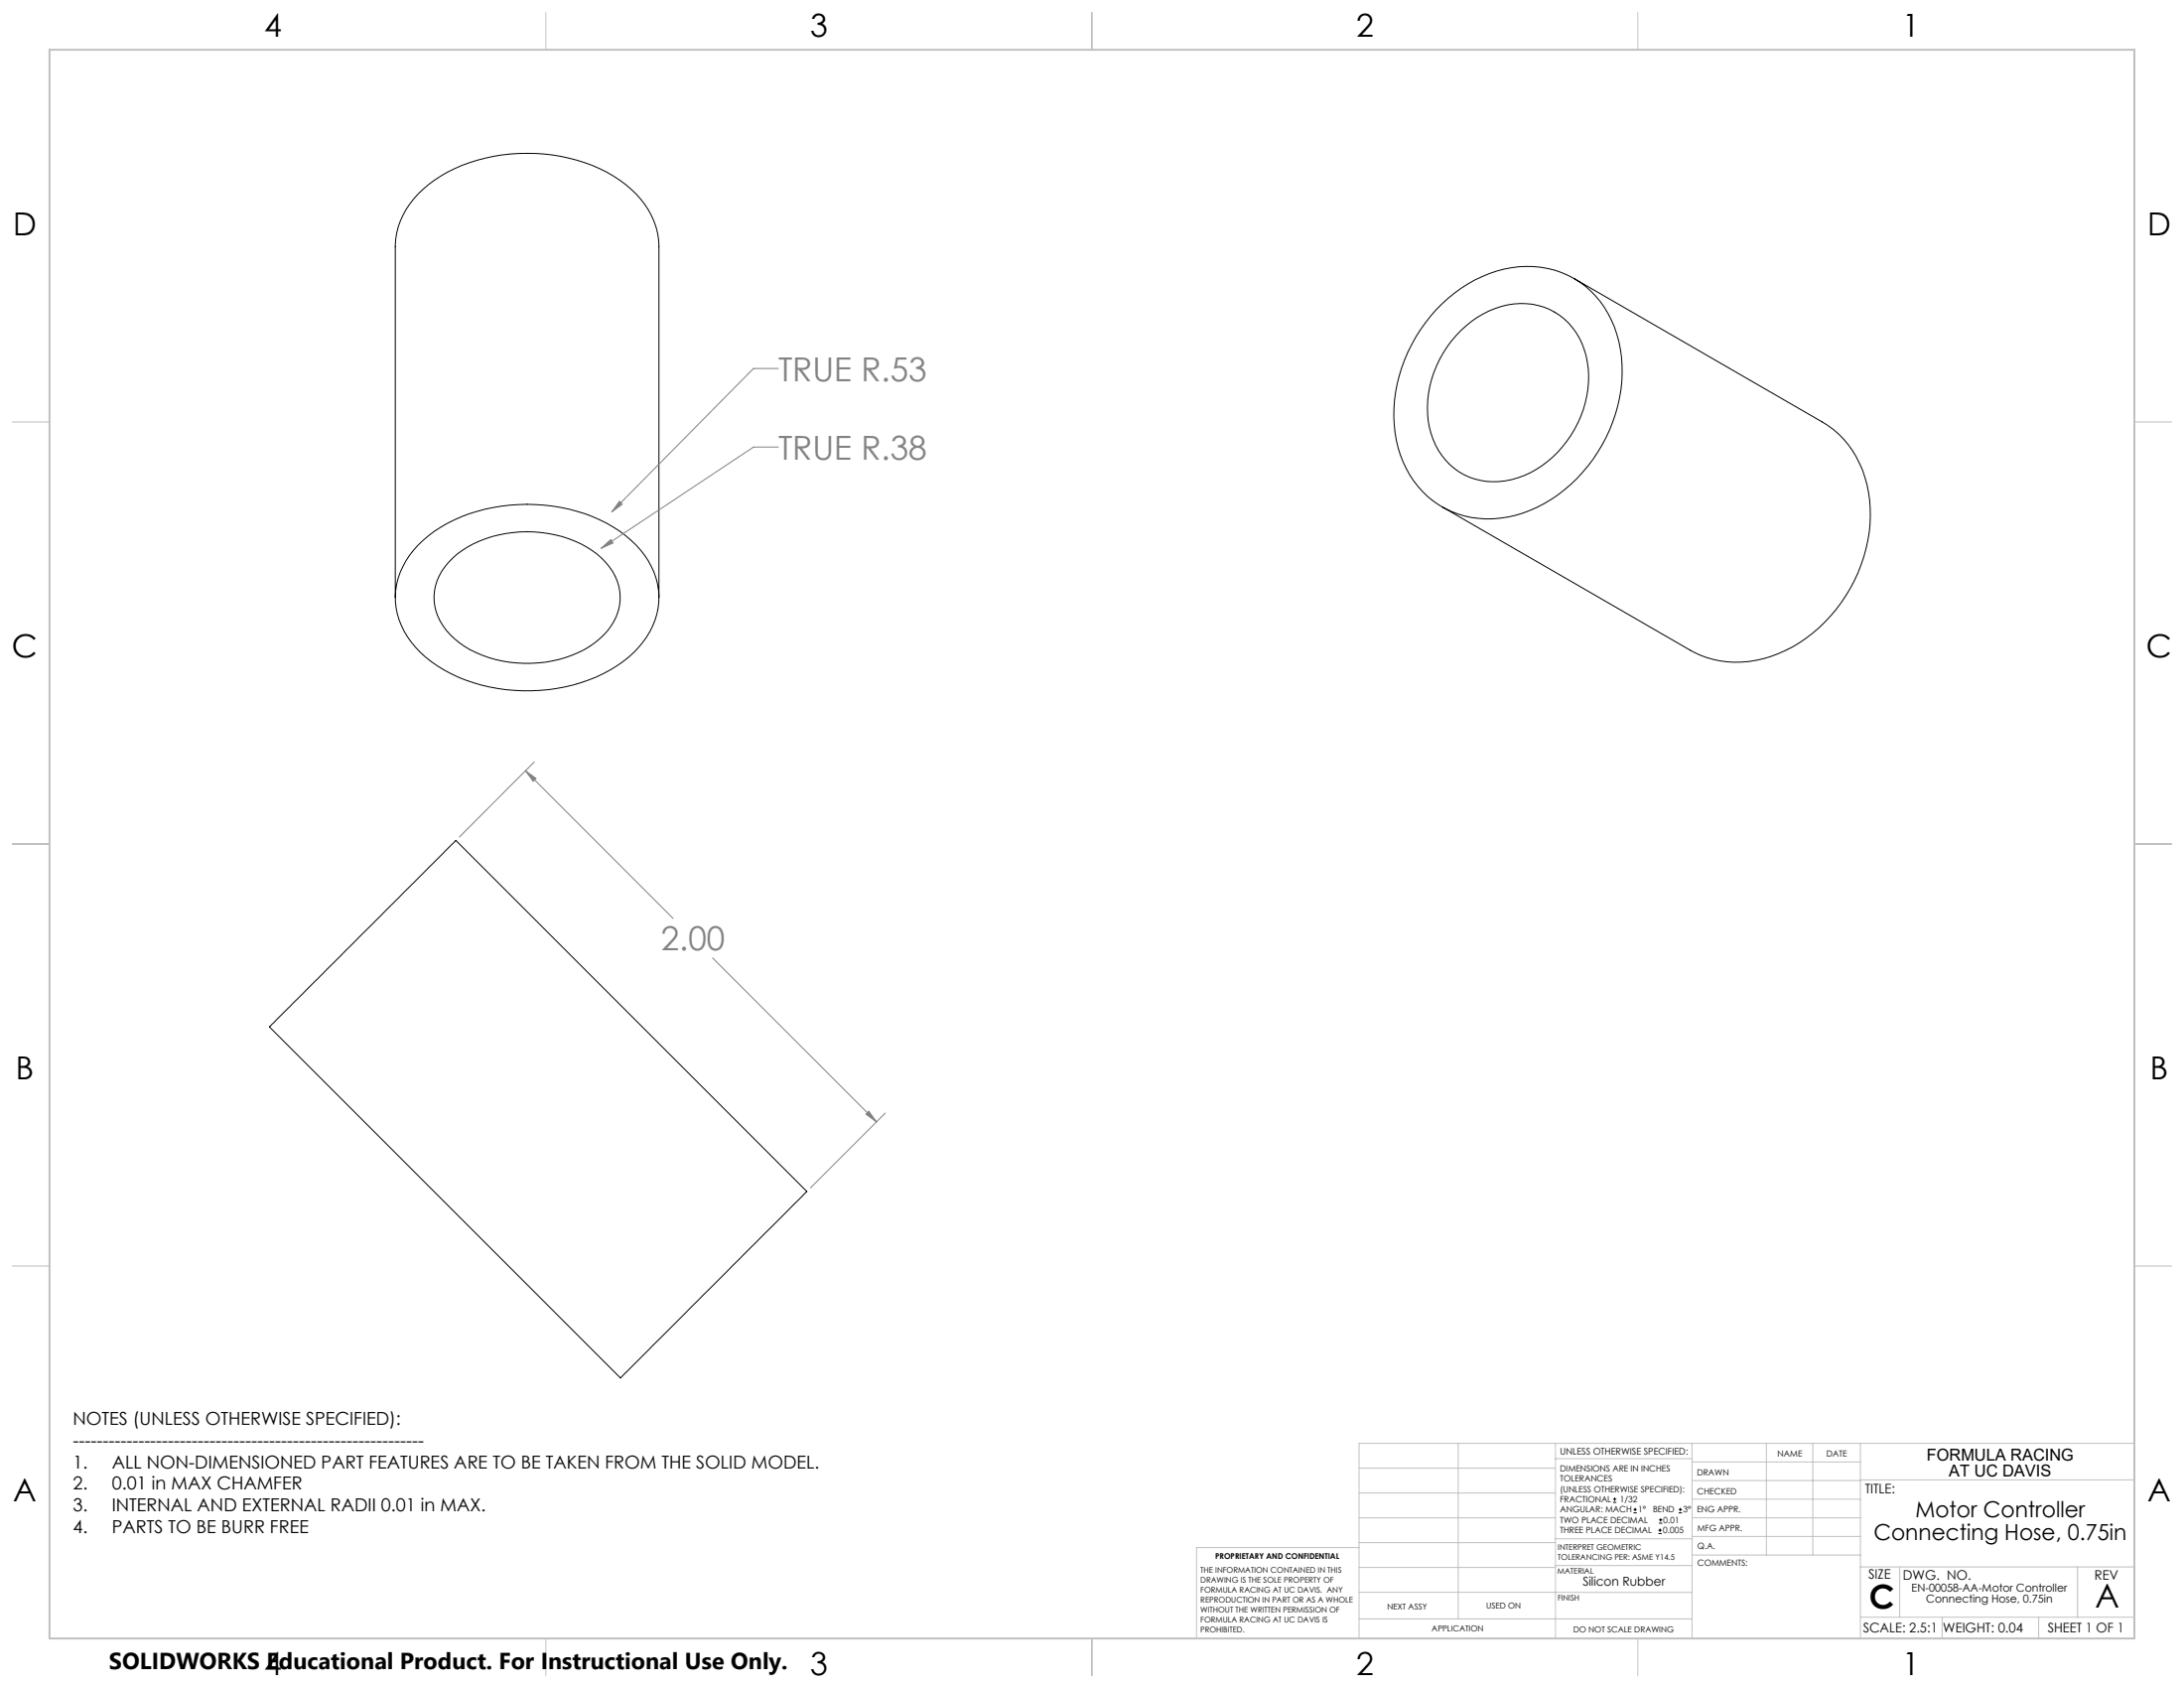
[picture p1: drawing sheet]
<svg xmlns="http://www.w3.org/2000/svg" width="559mm" height="432mm" viewBox="0 0 559 432" stroke-linecap="round" stroke-linejoin="round" font-family="sans-serif">
<g fill="none" stroke="#000" stroke-width=".25">
<path d="M369 77.7a31.2 31.2 0 0 1 25.2-9.3 23.7 23.7 0 0 1 20 18.9 38.8 38.8 0 0 1-12.3 36.6 30.5 30.5 0 0 1-25.3 8.5 24.1 24.1 0 0 1-19.3-19.8 39.1 39.1 0 0 1 11.7-34.9zM402.7 71.2l63.5 36.7a26 26 0 0 1 12.3 22.1 39.5 39.5 0 0 1-23.5 37.2 25.4 25.4 0 0 1-22.5-.9l-63.5-36.7M373.8 84.6a22.1 22.1 0 0 1 18.2-6.8 17 17 0 0 1 14.1 14.7 27.6 27.6 0 0 1-17.8 29.7 16.9 16.9 0 0 1-22.6-13 27.5 27.5 0 0 1 8.1-24.6zM107 139.4a37.5 37.5 0 0 1 23.5-10.2 42.3 42.3 0 0 1 29.5 7.8 20 20 0 0 1 8.4 18.6 23.2 23.2 0 0 1-12.3 15.8 45 45 0 0 1-42.4 0 23.2 23.2 0 0 1-12.3-15.8 18.7 18.7 0 0 1 5.6-16.2zM101.1 152.9v-89.8a20.5 20.5 0 0 1 8.6-15.9 42.2 42.2 0 0 1 29.5-7.8 37.9 37.9 0 0 1 23.5 10.2 19.4 19.4 0 0 1 5.9 13.5v89.8M115.8 142.8a29.3 29.3 0 0 1 24.6-6.3 23.6 23.6 0 0 1 16.3 9.7 12.8 12.8 0 0 1-2.2 16.2 27.8 27.8 0 0 1-20.6 7.3 27.4 27.4 0 0 1-18.7-7.3 13 13 0 0 1 .6-19.6zM115.4 216.2l1.2-1.2 89.8 89.8-47.6 47.7-89.9-89.8zM412.7 384.3h.9M412.7 383.5h.9M413.1 383.1v.8M418 387h.8M418 386.2h.8"/>
<path d="M418.4 385.7v.9M424.3 392.3h.9M424.3 391.4h.9M424.5 389.6h.8M424.5 388.8h.8M424.7 391v.9M424.9 388.4v.8M429.5 387h.9M429.5 386.2h.9M429.9 385.7v.9"/>
</g>
<path d="M199.1 94.3h-6.3l-36.3 36.7M199.1 114.4h-6.3l-39 25.9M158.5 128.2l.7 .8-2.7 2zM153.8 140.3l2.5-2.3 .5 .9zM134.4 197.2l2.8 1.9-.8 .7zM134.4 197.2l37.8 37.7M136.7 194.9l-19.2 19.2M182.3 245l42 42M222.3 284.3l2 2.7-2.7-2zM226.5 284.7l-19.1 19.2" fill="none" stroke="#808080" stroke-width=".25"/>
<g fill="none" stroke="#c0c0c0" stroke-width=".25">
<path d="M139.7 3.2v9.5M279.4 3.2v9.5M419.1 3.2v9.5M3.1 107.9h9.6M546.1 107.9h9.5M3.1 215.9h9.6M546.1 215.9h9.5M3.1 323.8h9.6M546.1 323.8h9.5M347.7 375.6h50.3M373.1 369.2v44.9M398 369.2v49.9"/>
<path d="M398 373.1h34.9M432.9 369.2v49.9M432.9 378.7h43.1M432.9 374h43.1M451.9 369.2v28.6M463.8 369.2v28.6M476 369.2v49.9M476 378.6h70.1M546.1 369.2h-198.4v49.9M347.7 394.6h50.3M347.7 388.3h50.3M347.7 381.9h50.3"/>
<path d="M347.7 395.9h-41.6v23.2M398 393.6h35M432.9 383.5h43.1M432.9 388.3h43.1M432.9 393h43.1M433 397.8h43M139.7 419.1v9.6M279.4 419.1v9.6M347.7 414.1h85.2M347.7 401h50.3M347.7 407.3h50.3M398 407.4h34.9"/>
<path d="M398 400.5h35M419.1 419.1v9.6M476 413.7h70.1M476 400.8h70.1M486.1 400.8v12.9M496.9 413.7v5.4M521.6 413.7v5.4M531.6 400.8v12.9"/>
</g>
<path d="M12.7 12.7h533.4v406.4h-533.4z" fill="none" stroke="#c0c0c0" stroke-width=".5"/>
<path d="M153.8 140.3l3-1.4-.5-.9zM158.5 128.2l-2 2.8 2.7-2zM222.3 284.3l2 2.7-2.7-2zM134.4 197.2l2.8 1.9-.8 .7z" fill="#808080"/>
<g font-size="8.5" fill="#808080">
<text x="199.1" y="97.5">TRUE R.53</text>
<text x="199.1" y="117.6">TRUE R.38</text>
<text x="169.1" y="243.2">2.00</text>
</g>
<g font-size="8.5">
<text x="478.3" y="411.4">C</text>
<text x="536.1" y="411.3">A</text>
</g>
<g font-size="8.1">
<text x="67.6" y="9.3">4</text>
<text x="207.3" y="9.3">3</text>
<text x="347" y="9.3">2</text>
<text x="486.7" y="9.3">1</text>
<text x="3.3" y="60.1">D</text>
<text x="549.4" y="60.1">D</text>
<text x="3" y="168">C</text>
<text x="549.1" y="168">C</text>
<text x="4" y="276">B</text>
<text x="550.1" y="276">B</text>
<text x="3.3" y="383.9">A</text>
<text x="549.4" y="383.9">A</text>
<text x="67.6" y="428.4">4</text>
<text x="207.3" y="428.4">3</text>
<text x="347" y="428.4">2</text>
<text x="486.7" y="428.4">1</text>
</g>
<text font-size="5.9" x="27.9" y="427">SOLIDWORKS Educational Product. For Instructional Use Only.</text>
<g font-size="5.6">
<text x="490.1" y="388.2">Motor Controller</text>
<text x="479.4" y="393.9">Connecting Hose, 0.75in</text>
</g>
<g font-size="4.6">
<text x="18.6" y="364.4">NOTES (UNLESS OTHERWISE SPECIFIED):</text>
<text x="18.6" y="370">-----------------------------------------------------------</text>
<text x="18.6" y="375.5">1.</text>
<text x="28.7" y="375.5">ALL NON-DIMENSIONED PART FEATURES ARE TO BE TAKEN FROM THE SOLID MODEL.</text>
<text x="18.6" y="381.1">2.</text>
<text x="28.7" y="381.1">0.01 in MAX CHAMFER</text>
<text x="18.6" y="386.7">3.</text>
<text x="28.7" y="386.7">INTERNAL AND EXTERNAL RADII 0.01 in MAX.</text>
<text x="18.6" y="392.3">4.</text>
<text x="28.7" y="392.3">PARTS TO BE BURR FREE</text>
</g>
<g font-size="4.2">
<text x="493" y="373.5">FORMULA RACING</text>
<text x="498.7" y="377.8">AT UC DAVIS</text>
</g>
<g font-size="3.4">
<text x="477.2" y="381.9">TITLE:</text>
<text x="478.1" y="404">SIZE</text>
<text x="486.9" y="404">DWG. NO.</text>
<text x="535.9" y="404.1">REV</text>
<text x="476.7" y="417.7">SCALE: 2.5:1</text>
<text x="497.1" y="417.7">WEIGHT: 0.04</text>
<text x="523.9" y="417.6">SHEET 1 OF 1</text>
</g>
<text font-size="3.2" x="405" y="405.7">Silicon Rubber</text>
<g font-size="2.8">
<text x="489.1" y="407.2">EN-00058-AA-Motor Controller</text>
<text x="492.8" y="410">Connecting Hose, 0.75in</text>
</g>
<text font-size="2.4" x="399.2" y="372.1">UNLESS OTHERWISE SPECIFIED:</text>
<g font-size="2.2">
<text x="399.2" y="376.4">DIMENSIONS ARE IN INCHES</text>
<text x="434.2" y="377.3">DRAWN</text>
<text x="454.8" y="372.5">NAME</text>
<text x="467.3" y="372.6">DATE</text>
<text x="399.2" y="379">TOLERANCES</text>
<text x="399.2" y="381.7">(UNLESS OTHERWISE SPECIFIED):</text>
<text x="434.3" y="382.2">CHECKED</text>
<text x="399.2" y="389.6">TWO PLACE DECIMAL</text>
<text x="399.2" y="384.3">FRACTIONAL</text>
<text x="399.2" y="387">ANGULAR: MACH</text>
<text x="414.5" y="384.3">1/32</text>
<text x="419.1" y="387">1°</text>
<text x="422.9" y="387">BEND</text>
<text x="425.6" y="389.6">0.01</text>
<text x="430.6" y="387">3°</text>
<text x="434.2" y="386.9">ENG APPR.</text>
<text x="399.2" y="392.3">THREE PLACE DECIMAL</text>
<text x="425.5" y="392.3">0.005</text>
<text x="434.3" y="391.6">MFG APPR.</text>
<text x="434.3" y="396.3">Q.A.</text>
<text x="434.3" y="400.5">COMMENTS:</text>
</g>
<g font-size="2.1">
<text x="354.9" y="411.6">NEXT ASSY</text>
<text x="380.3" y="411.6">USED ON</text>
<text x="366.3" y="417.4">APPLICATION</text>
<text x="402.5" y="417.5">DO NOT SCALE DRAWING</text>
</g>
<g font-size="2">
<text x="310.9" y="398.8">PROPRIETARY AND CONFIDENTIAL</text>
<text x="398.6" y="396.5">INTERPRET GEOMETRIC</text>
<text x="398.6" y="399">TOLERANCING PER: ASME Y14.5</text>
<text x="307.2" y="402.4">THE INFORMATION CONTAINED IN THIS</text>
<text x="307.2" y="404.9">DRAWING IS THE SOLE PROPERTY OF</text>
<text x="307.2" y="407.5">FORMULA RACING AT UC DAVIS. ANY</text>
<text x="398.5" y="402.6">MATERIAL</text>
<text x="307.2" y="410">REPRODUCTION IN PART OR AS A WHOLE</text>
<text x="307.2" y="412.5">WITHOUT THE WRITTEN PERMISSION OF</text>
<text x="398.5" y="409.4">FINISH</text>
<text x="307.2" y="415">FORMULA RACING AT UC DAVIS IS</text>
<text x="307.2" y="417.6">PROHIBITED.</text>
</g>
</svg>
